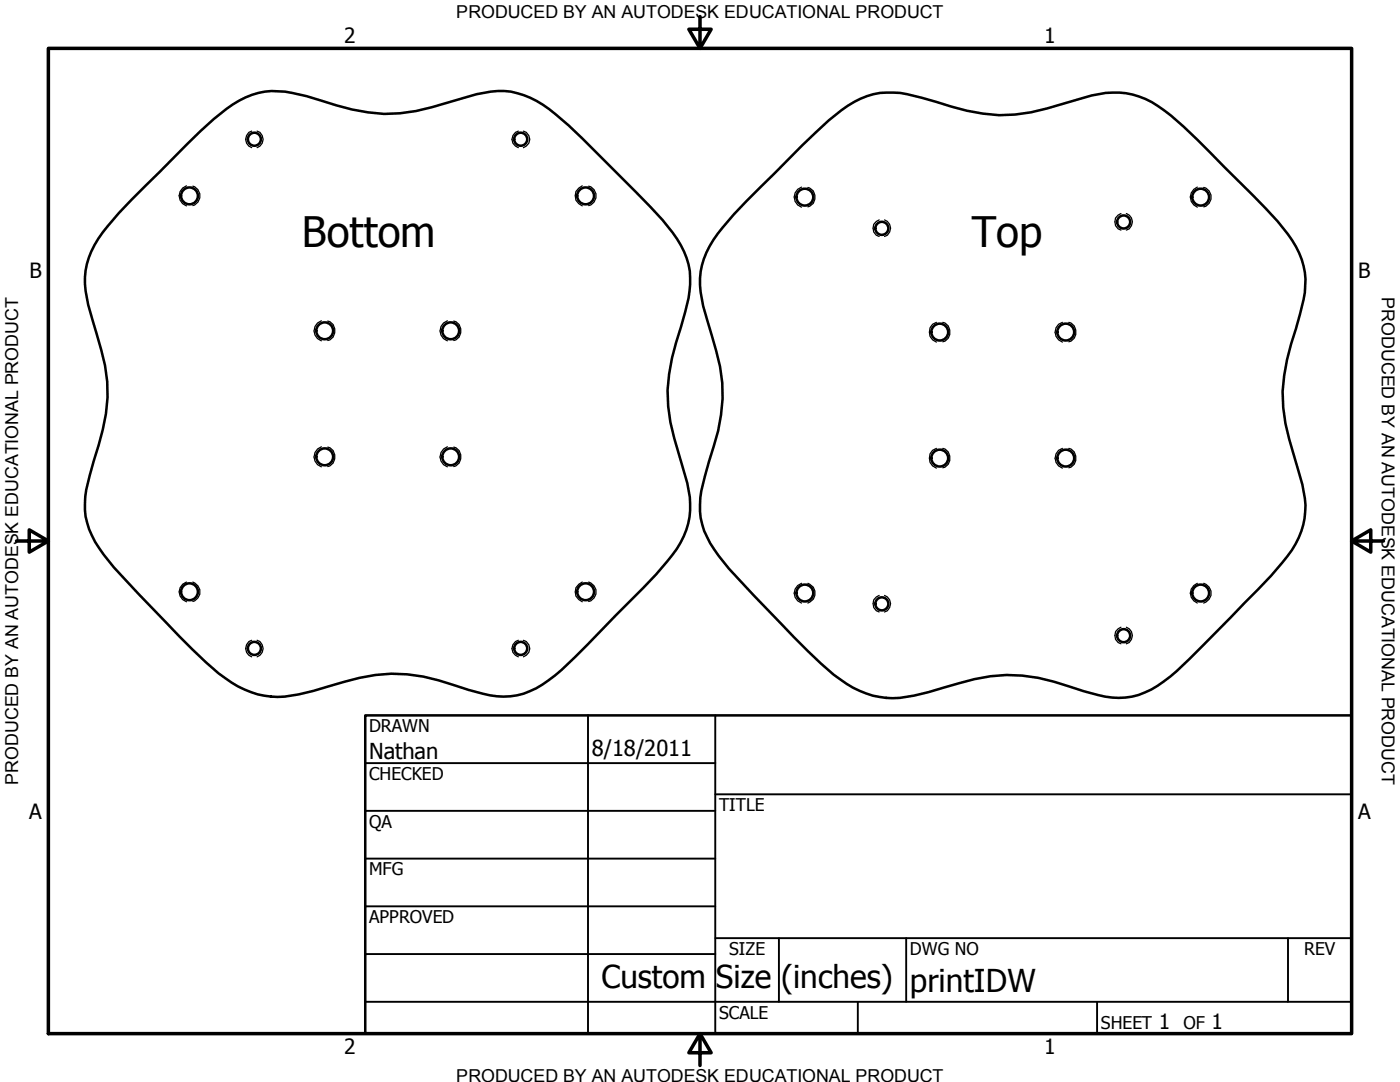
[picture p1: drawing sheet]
<svg xmlns="http://www.w3.org/2000/svg" width="279mm" height="216mm" viewBox="0 0 279 216" stroke-linecap="round" stroke-linejoin="round" font-family="sans-serif">
<!-- layer: Visible (ANSI) -->
<g fill="none" stroke="#000" stroke-width=".51">
<path d="M37.3 28.8a53.4 53.4 0 0 1 10.5-8.7 14.2 14.2 0 0 1 10.5-1.6l2.9 .7a78.7 78.7 0 0 0 12.2 3.2 29.7 29.7 0 0 0 12.8-1l6.1-1.8a21.4 21.4 0 0 1 9.7-1.3 18.7 18.7 0 0 1 8.9 4.5 146.6 146.6 0 0 1 10.7 10.2 133.8 133.8 0 0 1 12.6 13.4 15 15 0 0 1 3.2 13.1l-.7 2.9a89.4 89.4 0 0 0-3.2 12.2 29.9 29.9 0 0 0 1.1 12.8l1.7 6.1a18.2 18.2 0 0 1 .7 12.2 18.9 18.9 0 0 1-3.8 6.3 147.4 147.4 0 0 1-10.3 10.8 120.3 120.3 0 0 1-13.4 12.9 14.2 14.2 0 0 1-13.1 2.7l-2.9-.7a53.1 53.1 0 0 0-12.2-3.1 32.7 32.7 0 0 0-12.7 1.5 67.9 67.9 0 0 1-11.8 2.9 16.7 16.7 0 0 1-11.8-3.7 82.7 82.7 0 0 1-11.9-11.2 185.6 185.6 0 0 1-12.4-13.4 15.8 15.8 0 0 1-2.8-15.8 109.2 109.2 0 0 0 3.2-12.4 28.4 28.4 0 0 0-.9-12.7 116.7 116.7 0 0 1-3.1-11.8 15.1 15.1 0 0 1 3.4-11.6 96.9 96.9 0 0 1 11.3-12zM149 40.1l5.6-5.5a133.8 133.8 0 0 1 13.4-12.6 15 15 0 0 1 13-3.2l2.9 .7a89.4 89.4 0 0 0 12.3 3.2 29.7 29.7 0 0 0 12.7-1l6.1-1.8a18.3 18.3 0 0 1 12.3-.7 25.6 25.6 0 0 1 8.9 6.1l8.1 8a126.4 126.4 0 0 1 12.7 13.4 15.2 15.2 0 0 1 3.2 13.1l-1.6 5.8a45.2 45.2 0 0 0-2.6 12.5 37.8 37.8 0 0 0 2.2 12.6l.9 3.1a19.9 19.9 0 0 1 1.2 9.6 17.2 17.2 0 0 1-4.4 8.9l-2.2 2.6-8 8.2a182.4 182.4 0 0 1-12.1 11.9 15.7 15.7 0 0 1-11.7 4.2 40.9 40.9 0 0 1-8.5-2.2 32.3 32.3 0 0 0-22-.7 70.5 70.5 0 0 1-11.8 3 16.7 16.7 0 0 1-11.9-3.7 82.7 82.7 0 0 1-11.9-11.2 185.6 185.6 0 0 1-12.4-13.5 15.7 15.7 0 0 1-2.7-15.8l.8-3a39.3 39.3 0 0 0 2.6-15.7 66.7 66.7 0 0 0-2.9-12.5 21.4 21.4 0 0 1-1.4-9.7 17.7 17.7 0 0 1 4.5-8.9z"/>
<circle cx="37.8" cy="39.1" r="1.68"/>
<circle cx="50.8" cy="27.8" r="1.3"/>
<circle cx="103.9" cy="27.8" r="1.3"/>
<circle cx="116.9" cy="39.1" r="1.68"/>
<circle cx="160.6" cy="39.3" r="1.68"/>
<circle cx="239.6" cy="39.3" r="1.68"/>
<circle cx="176" cy="45.6" r="1.3"/>
<circle cx="224.3" cy="44.3" r="1.3"/>
<circle cx="64.8" cy="66" r="1.68"/>
<circle cx="89.9" cy="66" r="1.68"/>
<circle cx="187.5" cy="66.3" r="1.68"/>
<circle cx="212.7" cy="66.3" r="1.68"/>
<circle cx="64.8" cy="91.2" r="1.68"/>
<circle cx="89.9" cy="91.2" r="1.68"/>
<circle cx="187.5" cy="91.4" r="1.68"/>
<circle cx="212.7" cy="91.4" r="1.68"/>
<circle cx="37.8" cy="118.1" r="1.68"/>
<circle cx="116.9" cy="118.1" r="1.68"/>
<circle cx="160.6" cy="118.3" r="1.68"/>
<circle cx="239.6" cy="118.3" r="1.68"/>
<circle cx="50.8" cy="129.4" r="1.3"/>
<circle cx="103.9" cy="129.4" r="1.3"/>
<circle cx="176" cy="120.5" r="1.3"/>
<circle cx="224.3" cy="126.8" r="1.3"/>
</g>
<!-- layer: Hidden Narrow (ANSI) -->
<g fill="none" stroke="#000" stroke-width=".25">
<path d="M37.2 37.1a2.1 2.1 0 0 0-1.4 2 2.1 2.1 0 0 0 1.4 2M38.5 37.1a2.02 2.02 0 0 1 1.4 2 2.02 2.02 0 0 1-1.4 1.9M50.2 26.2a1.73 1.73 0 0 0-1.2 1.6 1.73 1.73 0 0 0 1.2 1.7M51.3 26.2a1.73 1.73 0 0 1 1.2 1.6 1.73 1.73 0 0 1-1.2 1.7M103.4 26.2a1.71 1.71 0 0 0-1.2 1.6 1.71 1.71 0 0 0 1.2 1.7M104.5 26.2a1.71 1.71 0 0 1 1.2 1.6 1.71 1.71 0 0 1-1.2 1.7M116.2 37.1a2.13 2.13 0 0 0-1.4 2 2.13 2.13 0 0 0 1.4 2M117.5 37.1a2 2 0 0 1 1.5 2 2 2 0 0 1-1.5 1.9M160 37.3a2.1 2.1 0 0 0-1.5 2 2.1 2.1 0 0 0 1.5 2M161.2 37.4a2.02 2.02 0 0 1 1.5 1.9 2.02 2.02 0 0 1-1.5 2M239 37.3a2.13 2.13 0 0 0-1.4 2 2.13 2.13 0 0 0 1.4 2M240.2 37.4a2 2 0 0 1 1.5 1.9 2 2 0 0 1-1.5 2"/>
<path d="M175.5 43.9a1.73 1.73 0 0 0-1.3 1.6 1.73 1.73 0 0 0 1.3 1.7M176.5 43.9a1.73 1.73 0 0 1 1.2 1.6 1.73 1.73 0 0 1-1.2 1.7M223.7 42.6a1.73 1.73 0 0 0-1.2 1.7 1.73 1.73 0 0 0 1.2 1.6M224.8 42.6a1.73 1.73 0 0 1 1.2 1.7 1.73 1.73 0 0 1-1.2 1.6M64.1 64a2.1 2.1 0 0 0-1.4 2 2.1 2.1 0 0 0 1.4 2M65.4 64.1a2.02 2.02 0 0 1 1.4 1.9 2.02 2.02 0 0 1-1.4 1.9M89.3 64a2.1 2.1 0 0 0-1.5 2 2.1 2.1 0 0 0 1.5 2M90.6 64.1a2.02 2.02 0 0 1 1.4 1.9 2.02 2.02 0 0 1-1.4 1.9M186.9 64.3a2.09 2.09 0 0 0-1.4 2 2.09 2.09 0 0 0 1.4 2M188.2 64.3a2.02 2.02 0 0 1 1.4 2 2.02 2.02 0 0 1-1.4 1.9M212 64.3a2.06 2.06 0 0 0-1.4 2 2.06 2.06 0 0 0 1.4 2M213.3 64.3a2.02 2.02 0 0 1 1.4 2 2.02 2.02 0 0 1-1.4 1.9"/>
<path d="M64.1 89.2a2.1 2.1 0 0 0-1.4 2 2.1 2.1 0 0 0 1.4 2M65.4 89.2a2.02 2.02 0 0 1 1.4 2 2.02 2.02 0 0 1-1.4 1.9M89.3 89.2a2.1 2.1 0 0 0-1.5 2 2.1 2.1 0 0 0 1.5 2M90.6 89.2a2.02 2.02 0 0 1 1.4 2 2.02 2.02 0 0 1-1.4 1.9M186.9 89.5a2.09 2.09 0 0 0-1.4 1.9 2.09 2.09 0 0 0 1.4 2M188.2 89.5a2.02 2.02 0 0 1 1.4 1.9 2.02 2.02 0 0 1-1.4 1.9M212 89.5a2.06 2.06 0 0 0-1.4 1.9 2.06 2.06 0 0 0 1.4 2M213.3 89.5a2.02 2.02 0 0 1 1.4 1.9 2.02 2.02 0 0 1-1.4 1.9M37.2 116.1a2.06 2.06 0 0 0-1.4 2 2.06 2.06 0 0 0 1.4 2M38.5 116.1a2.02 2.02 0 0 1 1.4 2 2.02 2.02 0 0 1-1.4 1.9M116.2 116.1a2.09 2.09 0 0 0-1.4 2 2.09 2.09 0 0 0 1.4 2M117.5 116.1a2 2 0 0 1 1.5 2 2 2 0 0 1-1.5 1.9"/>
<path d="M160 116.4a2.06 2.06 0 0 0-1.5 2 2.06 2.06 0 0 0 1.5 1.9M161.2 116.4a2.06 2.06 0 0 1 1.5 2 2.06 2.06 0 0 1-1.5 1.9M175.5 118.8a1.73 1.73 0 0 0-1.3 1.7 1.73 1.73 0 0 0 1.3 1.6M176.5 118.8a1.73 1.73 0 0 1 1.2 1.7 1.73 1.73 0 0 1-1.2 1.6M239 116.4a2.09 2.09 0 0 0-1.4 2 2.09 2.09 0 0 0 1.4 1.9M240.2 116.4a2.04 2.04 0 0 1 1.5 2 2.04 2.04 0 0 1-1.5 1.9M50.2 127.8a1.73 1.73 0 0 0-1.2 1.6 1.73 1.73 0 0 0 1.2 1.7M51.3 127.8a1.73 1.73 0 0 1 1.2 1.6 1.73 1.73 0 0 1-1.2 1.7M103.4 127.8a1.71 1.71 0 0 0-1.2 1.6 1.71 1.71 0 0 0 1.2 1.7M104.5 127.8a1.71 1.71 0 0 1 1.2 1.6 1.71 1.71 0 0 1-1.2 1.7M223.7 125.2a1.73 1.73 0 0 0-1.2 1.6 1.73 1.73 0 0 0 1.2 1.7M224.8 125.2a1.73 1.73 0 0 1 1.2 1.6 1.73 1.73 0 0 1-1.2 1.7"/>
</g>
<!-- layer: Border (ANSI) -->
<path d="M9.7 9.7h260v196.5h-260zM139.7 3.3v6.4l-2.2-3.9h4.4l-2.2 3.9M3.3 107.9h6.4l-3.9-2.2v4.5l3.9-2.3M269.7 107.9l3.9 2.3v-4.5l-3.9 2.2h6.4M139.7 206.2l2.2 3.9h-4.4l2.2-3.9v6.4" fill="none" stroke="#000" stroke-width=".7"/>
<!-- layer: Title (ANSI) -->
<g fill="none" stroke="#000" stroke-width=".38">
<path d="M72.9 152.3h69.8M117.3 142.7v63.5M142.7 158.5h127M142.7 142.7v63.5M72.9 161.8h69.8M72.9 171.3h69.8M72.9 199.9h196.8M72.9 180.8h69.8M72.9 190.4h69.8M142.7 187.2h127M155.4 187.2v12.7M171.2 199.9v6.3"/>
<path d="M180.8 187.2v12.7M218.9 199.9v6.3M257 187.2v12.7"/>
</g>
<path d="M72.9 142.7h196.8v63.5h-196.8z" fill="none" stroke="#000" stroke-width=".51"/>
<g font-size="8.4">
<text x="60.3" y="49.3">Bottom</text>
<text x="193.9" y="49.3">Top</text>
</g>
<g font-size="6.3">
<text x="120" y="197.2">Custom</text>
<text x="142.9" y="197.2">Size</text>
<text x="155.9" y="197.2">(inches)</text>
<text x="181.6" y="197.9">printIDW</text>
</g>
<g font-size="4.4">
<text x="73.7" y="151.4">Nathan</text>
<text x="118.1" y="150.8">8/18/2011</text>
</g>
<g font-size="4.2">
<text x="68.7" y="8.6">2</text>
<text x="208.4" y="8.6">1</text>
<text x="5.9" y="55.5">B</text>
<text x="271.1" y="55.5">B</text>
<text x="5.8" y="163.4">A</text>
<text x="271" y="163.4">A</text>
<text x="231.3" y="205.4">1</text>
<text x="241.8" y="205.4">1</text>
<text x="68.7" y="210.3">2</text>
<text x="208.4" y="210.3">1</text>
</g>
<g font-size="3.6">
<text x="91.1" y="3.6">PRODUCED BY AN AUTODESK EDUCATIONAL PRODUCT</text>
<text x="275.8" y="59.3" transform="rotate(90 275.8 59.3)">PRODUCED BY AN AUTODESK EDUCATIONAL PRODUCT</text>
<text x="3.6" y="156.6" transform="rotate(-90 3.6 156.6)">PRODUCED BY AN AUTODESK EDUCATIONAL PRODUCT</text>
<text x="91.1" y="215.9">PRODUCED BY AN AUTODESK EDUCATIONAL PRODUCT</text>
</g>
<g font-size="3.5">
<text x="73.7" y="146">DRAWN</text>
<text x="73.7" y="155.6">CHECKED</text>
<text x="143.5" y="161.8">TITLE</text>
<text x="73.7" y="165.2">QA</text>
<text x="73.7" y="174.7">MFG</text>
<text x="73.7" y="184.2">APPROVED</text>
<text x="145.5" y="190.6">SIZE</text>
<text x="181.6" y="190.6">DWG NO</text>
<text x="260.3" y="190.5">REV</text>
<text x="143.5" y="203.3">SCALE</text>
<text x="219.7" y="205.4">SHEET</text>
<text x="236.2" y="205.4">OF</text>
</g>
</svg>
